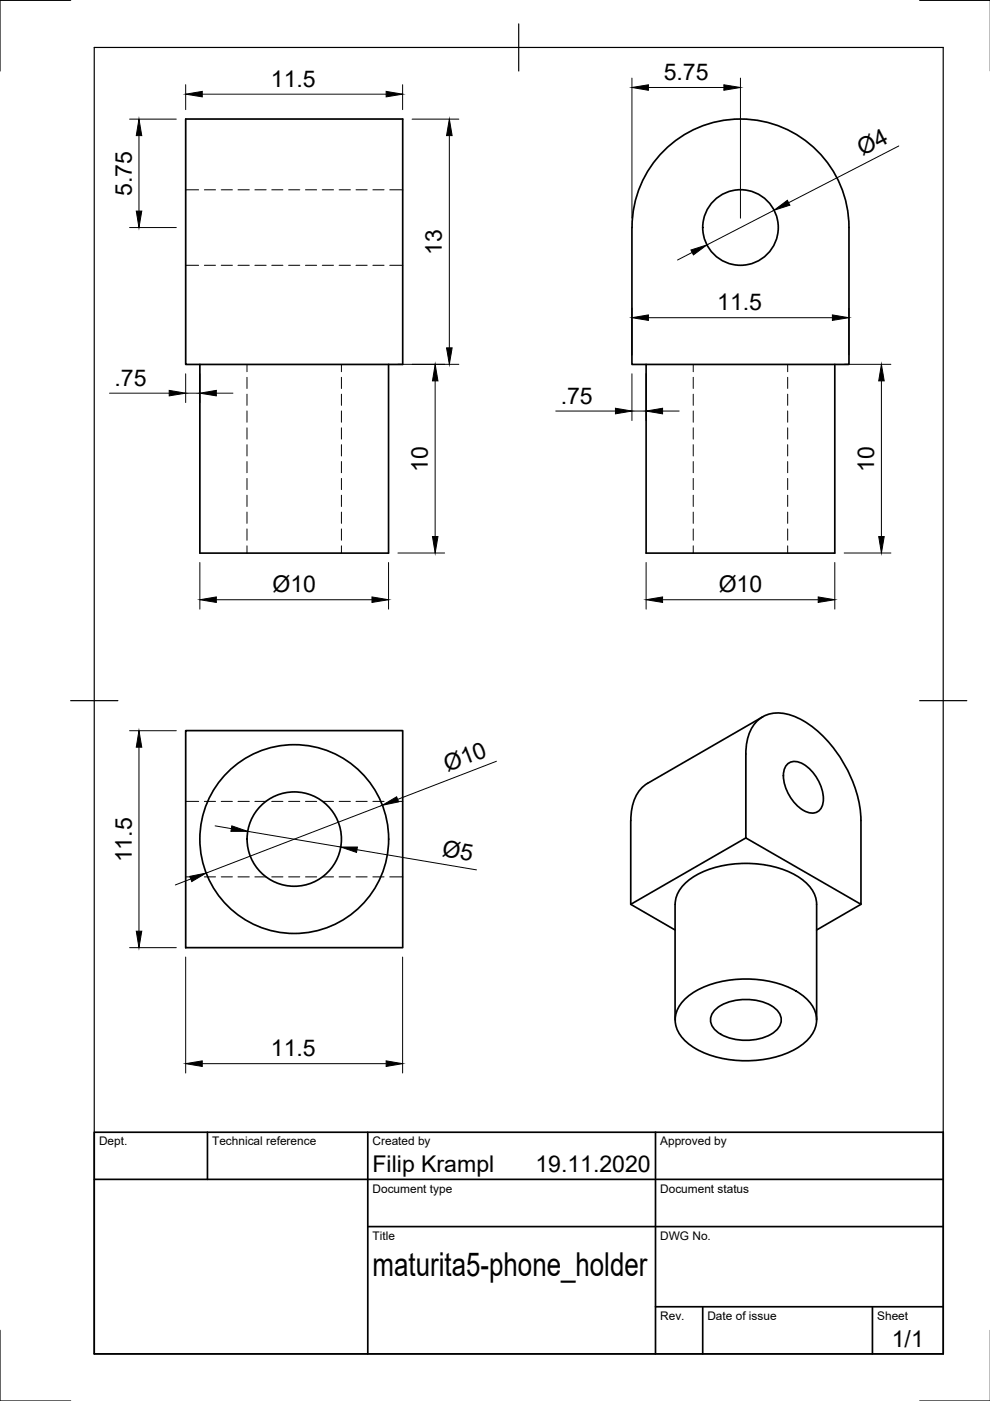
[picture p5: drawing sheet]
<svg xmlns="http://www.w3.org/2000/svg" width="210mm" height="297mm" viewBox="0 0 210 297" stroke-linecap="round" stroke-linejoin="round" font-family="sans-serif">
<!-- layer: Visible -->
<g fill="none" stroke="#000" stroke-width=".36">
<path d="M39.4 25.2h46v52.1h-46zM140.1 32.6a23 23 0 0 1 25.3-5.8 23 23 0 0 1 14.6 21.4v29.1h-46v-29.1a22.9 22.9 0 0 1 6.1-15.6zM42.4 77.3v40h40v-40M137 77.3v40h40v-40M39.4 154.9h46v46h-46zM160.5 152.9a7.3 7.3 0 0 1 8.5-.8 25.8 25.8 0 0 1 12.1 14.3 22.5 22.5 0 0 1 1.4 7.6v17.7l-24.4-14v-17.8a9.6 9.6 0 0 1 2.4-7zM161.7 152l-24.4 14.1M137.3 166.1a8.6 8.6 0 0 0-3.5 7.9l-.1 17.7 24.4-14M167.1 161.9a3.2 3.2 0 0 1 3.9 .6 9.1 9.1 0 0 1 3.5 7.7 2.36 2.36 0 0 1-3.4 2 8.9 8.9 0 0 1-4.9-8.6l.2-.7zM133.7 191.7l9.4 5.5M143.1 191.7v24.5M143.2 191.7a6.9 6.9 0 0 1 3.2-5.4 22.9 22.9 0 0 1 19.8-1.9 11.1 11.1 0 0 1 6.5 5.3l.4 2v24.5"/>
<path d="M182.5 191.7l-9.4 5.5M145.4 211.7a20.2 20.2 0 0 1 15-4 18 18 0 0 1 10.5 4 5.8 5.8 0 0 1 0 9.1 20.2 20.2 0 0 1-15 4 18 18 0 0 1-10.5-4 5.8 5.8 0 0 1 0-9.1zM151.4 214.3a9.8 9.8 0 0 1 8.3-2.3 7.7 7.7 0 0 1 5.6 2.9 2.92 2.92 0 0 1-1.1 3.9 11.2 11.2 0 0 1-12.2 0 2.92 2.92 0 0 1-.6-4.5z"/>
<circle cx="157" cy="48.2" r="8"/>
<circle cx="62.4" cy="177.9" r="20"/>
<circle cx="62.4" cy="177.9" r="10"/>
</g>
<!-- layer: Hidden -->
<g fill="none" stroke="#000" stroke-width=".21">
<path d="M39.4 56.2h2.7M39.4 40.2h2.7M43.3 56.2h2.4M43.3 40.2h2.4M46.9 56.2h2.4M46.9 40.2h2.4M50.5 56.2h2.4M50.5 40.2h2.4M54 56.2h2.4M54 40.2h2.4M57.6 56.2h2.4M57.6 40.2h2.4"/>
<path d="M61.2 56.2h2.4M61.2 40.2h2.4M64.8 56.2h2.3M64.8 40.2h2.3M68.3 56.2h2.4M68.3 40.2h2.4M71.9 56.2h2.4M71.9 40.2h2.4M75.5 56.2h2.4M75.5 40.2h2.4M79.1 56.2h2.3M79.1 40.2h2.3"/>
<path d="M82.6 56.2h2.8M82.6 40.2h2.8M52.4 77.3v1.5M52.4 80v2.4M72.4 77.3v1.5M72.4 80v2.4M147 77.3v1.5M147 80v2.4M167 77.3v1.5M167 80v2.4M52.4 83.6v2.3M52.4 87.1v2.4"/>
<path d="M52.4 90.7v2.4M52.4 94.3v2.4M52.4 97.9v2.3M72.4 83.6v2.3M72.4 87.1v2.4M72.4 90.7v2.4M72.4 94.3v2.4M72.4 97.9v2.3M147 83.6v2.3M147 87.1v2.4M147 90.7v2.4M147 94.3v2.4"/>
<path d="M147 97.9v2.3M167 83.6v2.3M167 87.1v2.4M167 90.7v2.4M167 94.3v2.4M167 97.9v2.3M52.4 101.4v2.4M52.4 105v2.4M52.4 108.6v2.4M52.4 112.1v2.4M52.4 115.7v1.6M72.4 101.4v2.4"/>
<path d="M72.4 105v2.4M72.4 108.6v2.4M72.4 112.1v2.4M72.4 115.7v1.6M147 101.4v2.4M147 105v2.4M147 108.6v2.4M147 112.1v2.4M147 115.7v1.6M167 101.4v2.4M167 105v2.4M167 108.6v2.4"/>
<path d="M167 112.1v2.4M167 115.7v1.6M39.4 169.9h2.7M43.3 169.9h2.4M46.9 169.9h2.4M50.5 169.9h2.4M54 169.9h2.4M57.6 169.9h2.4M61.2 169.9h2.4M64.8 169.9h2.3M68.3 169.9h2.4M71.9 169.9h2.4"/>
<path d="M75.5 169.9h2.4M79.1 169.9h2.3M82.6 169.9h2.8M39.4 185.9h2.7M43.3 185.9h2.4M46.9 185.9h2.4M50.5 185.9h2.4M54 185.9h2.4M57.6 185.9h2.4M61.2 185.9h2.4M64.8 185.9h2.3M68.3 185.9h2.4"/>
<path d="M71.9 185.9h2.4M75.5 185.9h2.4M79.1 185.9h2.3M82.6 185.9h2.8"/>
</g>
<!-- layer: Border -->
<path d="M15 .1h-15v15M20 10.1h180v276.9h-180zM110 5.1v10M195 .1h15M15 148.6h10M195 148.6h10M0 282.1v14.9h15M195 297h15" fill="none" stroke="#000" stroke-width=".25"/>
<!-- layer: TitleBlock -->
<path d="M20 240.1h180v46.9h-180zM20 250h180M44 240.1v9.9M78 240.1v46.9M139 240.1v46.9M78 260.1h122M139 277.1h61M149 277.1v9.9M185 277.1v9.9" fill="none" stroke="#000" stroke-width=".36"/>
<!-- layer: Dimensions -->
<g fill="none" stroke="#000" stroke-width=".21">
<path d="M39.4 18v5.2M42.9 20h39M85.4 18v5.2M134 16.6v29.7M137.5 18.5h16M157 16.6v29.7M27.5 25.3h9.9M29.5 28.8v16M87.4 25.3h9.9M95.3 28.8v45M190.6 31l-23.4 12M27.5 48.2h9.9"/>
<path d="M146.8 53.5l-3.1 1.6M164.1 44.6l-14.2 7.3M39.4 79.3v6.1M42.4 79.3v6.1M84.4 77.2h12.9M134 65.3v10M134 79.3v9.9M137 79.3v9.9M137.5 67.4h39M179 77.2h9.9M180 65.3v10M23.2 83.4h12.7"/>
<path d="M39.4 83.4h3M45.9 83.4h3.5M92.3 80.8v33M117.8 87.2h12.7M134 87.2h3M140.5 87.2h3.5M186.9 80.8v33M42.4 119.3v9.8M82.4 119.3v9.8M84.4 117.2h9.9M137 119.3v9.8M177 119.3v9.8"/>
<path d="M179 117.2h9.9M45.9 127.2h33M140.5 127.2h33M27.5 154.9h9.9M29.5 158.4v39M45.6 175.1l3.5 .6M52.5 176.3l19.7 3.3M81 170.7l-37.3 14.4M105.3 161.4l-21 8.1M40.4 186.4l-3.2 1.2M75.7 180.2l25.3 4.2M27.5 200.9h9.9"/>
<path d="M39.4 202.9v24.6M85.4 202.9v24.6M42.9 225.5h39"/>
</g>
<g fill="#000" stroke="#000" stroke-width=".21">
<path d="M39.4 20l3.5-.6v1.1zM81.9 19.4l3.5 .6-3.5 .5zM134 18.5l3.5-.5v1.1zM153.5 18l3.5 .5-3.5 .6zM29.5 25.3l.6 3.5h-1.2zM95.3 25.3l.6 3.5h-1.2zM28.9 44.8h1.2l-.6 3.4zM146.5 53l3.4-1.1-2.9 2.1zM164.1 44.6l2.8-2.1 .6 1zM94.7 73.8h1.2l-.6 3.4zM134 67.4l3.5-.6v1.1zM176.5 66.8l3.5 .6-3.5 .5z"/>
<path d="M35.9 82.8l3.5 .6-3.5 .5zM42.4 83.4l3.5-.6v1.1zM92.3 77.2l.6 3.6h-1.2zM130.5 86.6l3.5 .6-3.5 .5zM137 87.2l3.5-.6v1.1zM186.9 77.2l.6 3.6h-1.2zM91.7 113.8h1.2l-.6 3.4zM186.3 113.8h1.2l-.6 3.4zM42.4 127.2l3.5-.6v1.1zM78.9 126.6l3.5 .6-3.5 .5zM137 127.2l3.5-.6v1.1zM173.5 126.6l3.5 .6-3.5 .5z"/>
<path d="M29.5 154.9l.6 3.5h-1.2zM49.1 175.1l3.4 1.2h-3.5zM72.2 179.6h3.6l-.2 1.1zM81 170.7l3.1-1.8 .4 1.1zM28.9 197.4h1.2l-.6 3.5zM40.2 185.8l3.5-.7-3 1.8zM39.4 225.5l3.5-.6v1.2zM81.9 224.9l3.5 .6-3.5 .6z"/>
</g>
<text font-size="7" x="79" y="270.6">maturita5-phone_holder</text>
<g font-size="4.9">
<text x="140.7" y="17">5.75</text>
<text x="57.4" y="18.4">11.5</text>
<text x="182.9" y="33" transform="rotate(-27 182.9 33)">Ø4</text>
<text x="27.9" y="41.5" transform="rotate(-90 27.9 41.5)">5.75</text>
<text x="93.7" y="54.1" transform="rotate(-90 93.7 54.1)">13</text>
<text x="152.1" y="65.8">11.5</text>
<text x="24.3" y="81.8">.75</text>
<text x="118.9" y="85.6">.75</text>
<text x="90.7" y="100.1" transform="rotate(-90 90.7 100.1)">10</text>
<text x="185.3" y="100.1" transform="rotate(-90 185.3 100.1)">10</text>
<text x="57.8" y="125.5">Ø10</text>
<text x="152.4" y="125.5">Ø10</text>
<text x="94.9" y="163.6" transform="rotate(-21 94.9 163.6)">Ø10</text>
<text x="27.9" y="182.8" transform="rotate(-90 27.9 182.8)">11.5</text>
<text x="93.6" y="181.5" transform="rotate(10 93.6 181.5)">Ø5</text>
<text x="57.4" y="224">11.5</text>
<text x="79" y="248.5">Filip Krampl</text>
<text x="113.5" y="248.5">19.11.2020</text>
<text x="189.1" y="285.7">1/1</text>
</g>
<g font-size="2.5">
<text x="21" y="242.9">Dept.</text>
<text x="45" y="242.9">Technical reference</text>
<text x="79" y="242.9">Created by</text>
<text x="140" y="242.9">Approved by</text>
<text x="79" y="252.8">Document type</text>
<text x="140" y="252.8">Document status</text>
<text x="79" y="262.9">Title</text>
<text x="140" y="262.9">DWG No.</text>
<text x="140" y="279.9">Rev.</text>
<text x="150" y="279.9">Date of issue</text>
<text x="186" y="279.9">Sheet</text>
</g>
</svg>
